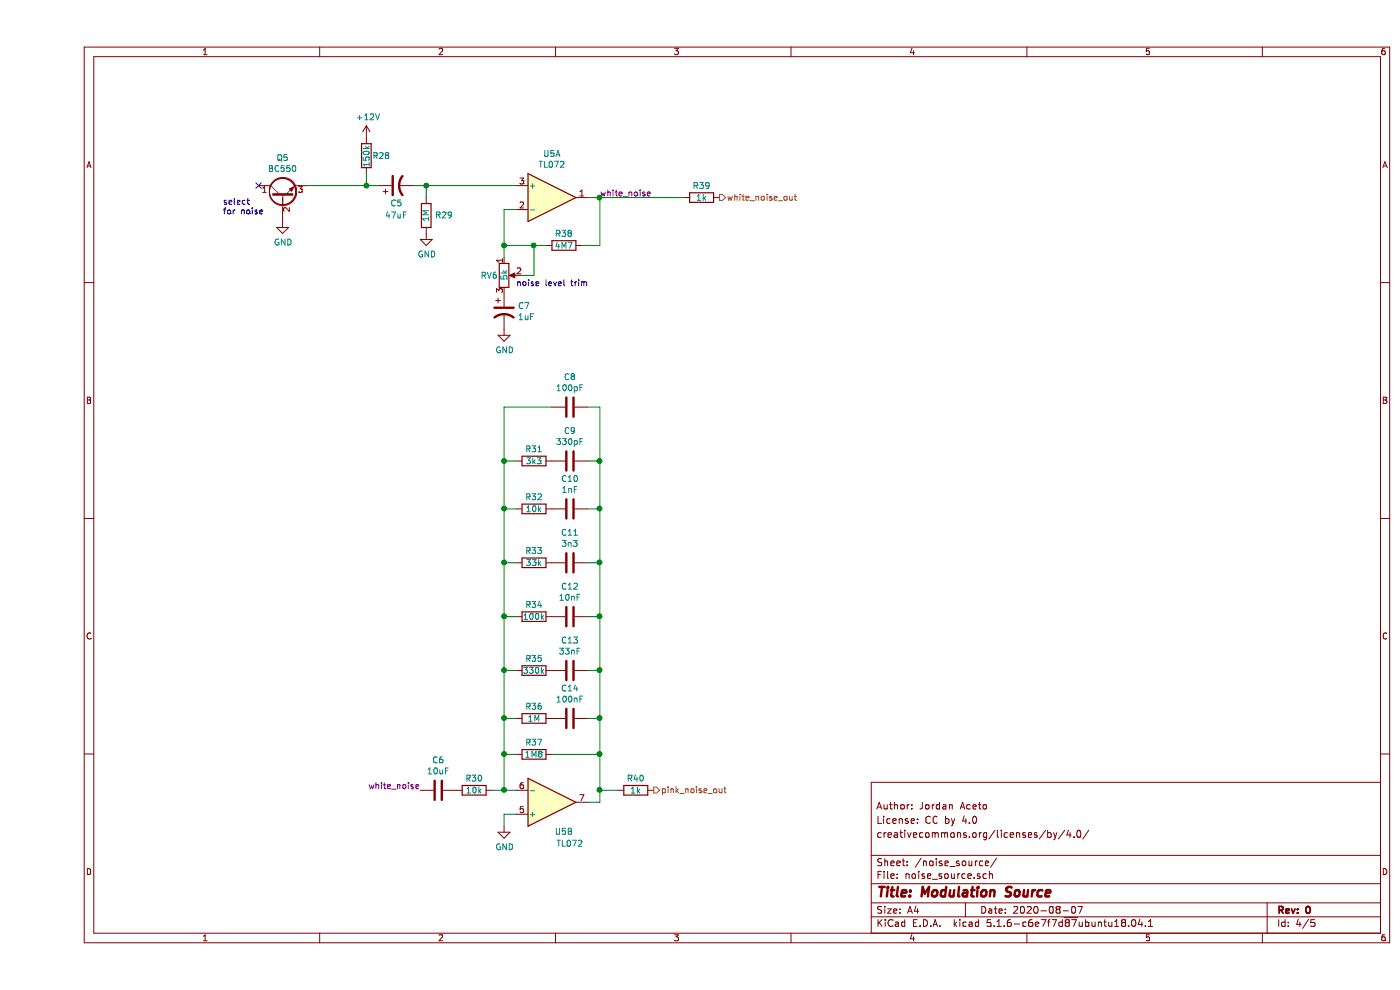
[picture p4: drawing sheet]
EESchema Schematic File Version 4
EELAYER 30 0
EELAYER END
$Descr A4 11693 8268
encoding utf-8
Sheet 4 5
Title "Modulation Source"
Date "2020-08-07"
Rev "0"
Comp ""
Comment1 "creativecommons.org/licenses/by/4.0/"
Comment2 "License: CC by 4.0"
Comment3 "Author: Jordan Aceto"
Comment4 ""
$EndDescr
$Comp
L Device:R R?
U 1 1
P 4400 2050
AR Path="/5F426DF7" Ref="R?"  Part="1" 
AR Path="/5F42106F/5F426DF7" Ref="R38"  Part="1" 
F 0 "R38" V 4300 2050 50  0000 C CNN
F 1 "4M7" V 4400 2050 50  0000 C CNN
F 2 "Resistor_SMD:R_0805_2012Metric_Pad1.15x1.40mm_HandSolder" V 4330 2050 50  0001 C CNN
F 3 "~" H 4400 2050 50  0001 C CNN
	1    4400 2050
	0    1    1    0   
$EndComp
$Comp
L Device:R_POT RV?
U 1 1
P 3900 2300
AR Path="/5F426DFD" Ref="RV?"  Part="1" 
AR Path="/5F42106F/5F426DFD" Ref="RV6"  Part="1" 
F 0 "RV6" H 3850 2300 50  0000 R CNN
F 1 "5k" V 3900 2350 50  0000 R CNN
F 2 "Potentiometer_THT:Potentiometer_Bourns_3296W_Vertical" H 3900 2300 50  0001 C CNN
F 3 "~" H 3900 2300 50  0001 C CNN
	1    3900 2300
	1    0    0    -1  
$EndComp
Wire Wire Line
	4550 2050 4700 2050
Wire Wire Line
	4700 2050 4700 1650
Wire Wire Line
	4700 1650 4600 1650
Wire Wire Line
	4000 1750 3900 1750
Wire Wire Line
	3900 1750 3900 2050
Wire Wire Line
	3900 2050 4150 2050
Wire Wire Line
	3900 2150 3900 2050
Connection ~ 3900 2050
$Comp
L Device:CP1 C?
U 1 1
P 3900 2600
AR Path="/5F426E0B" Ref="C?"  Part="1" 
AR Path="/5F42106F/5F426E0B" Ref="C7"  Part="1" 
F 0 "C7" H 4015 2646 50  0000 L CNN
F 1 "1uF" H 4015 2555 50  0000 L CNN
F 2 "Capacitor_SMD:C_0805_2012Metric_Pad1.15x1.40mm_HandSolder" H 3900 2600 50  0001 C CNN
F 3 "~" H 3900 2600 50  0001 C CNN
	1    3900 2600
	1    0    0    -1  
$EndComp
$Comp
L power:GND #PWR?
U 1 1
P 3900 2750
AR Path="/5F426E11" Ref="#PWR?"  Part="1" 
AR Path="/5F42106F/5F426E11" Ref="#PWR0132"  Part="1" 
F 0 "#PWR0132" H 3900 2500 50  0001 C CNN
F 1 "GND" H 3905 2577 50  0000 C CNN
F 2 "" H 3900 2750 50  0001 C CNN
F 3 "" H 3900 2750 50  0001 C CNN
	1    3900 2750
	1    0    0    -1  
$EndComp
$Comp
L Transistor_BJT:BC550 Q?
U 1 1
P 2050 1650
AR Path="/5F426E17" Ref="Q?"  Part="1" 
AR Path="/5F42106F/5F426E17" Ref="Q5"  Part="1" 
F 0 "Q5" V 2378 1650 50  0000 C CNN
F 1 "BC550" V 2287 1650 50  0000 C CNN
F 2 "Package_TO_SOT_THT:TO-92_Inline_Wide" H 2250 1575 50  0001 L CIN
F 3 "http://www.fairchildsemi.com/ds/BC/BC547.pdf" H 2050 1650 50  0001 L CNN
	1    2050 1650
	0    -1   -1   0   
$EndComp
$Comp
L Device:R R?
U 1 1
P 2750 1300
AR Path="/5F426E1D" Ref="R?"  Part="1" 
AR Path="/5F42106F/5F426E1D" Ref="R28"  Part="1" 
F 0 "R28" H 2800 1300 50  0000 L CNN
F 1 "150k" V 2750 1200 50  0000 L CNN
F 2 "Resistor_SMD:R_0805_2012Metric_Pad1.15x1.40mm_HandSolder" V 2680 1300 50  0001 C CNN
F 3 "~" H 2750 1300 50  0001 C CNN
	1    2750 1300
	1    0    0    -1  
$EndComp
$Comp
L Device:CP1 C?
U 1 1
P 3000 1550
AR Path="/5F426E23" Ref="C?"  Part="1" 
AR Path="/5F42106F/5F426E23" Ref="C5"  Part="1" 
F 0 "C5" V 2850 1550 50  0000 C CNN
F 1 "47uF" V 2750 1550 50  0000 C CNN
F 2 "Capacitor_SMD:C_0805_2012Metric_Pad1.15x1.40mm_HandSolder" H 3000 1550 50  0001 C CNN
F 3 "~" H 3000 1550 50  0001 C CNN
	1    3000 1550
	0    -1   -1   0   
$EndComp
Wire Wire Line
	2250 1550 2750 1550
Wire Wire Line
	2750 1450 2750 1550
Connection ~ 2750 1550
Wire Wire Line
	2750 1550 2850 1550
$Comp
L power:+12V #PWR?
U 1 1
P 2750 1150
AR Path="/5F426E2D" Ref="#PWR?"  Part="1" 
AR Path="/5F42106F/5F426E2D" Ref="#PWR0133"  Part="1" 
F 0 "#PWR0133" H 2750 1000 50  0001 C CNN
F 1 "+12V" H 2765 1323 50  0000 C CNN
F 2 "" H 2750 1150 50  0001 C CNN
F 3 "" H 2750 1150 50  0001 C CNN
	1    2750 1150
	1    0    0    -1  
$EndComp
$Comp
L power:GND #PWR?
U 1 1
P 2050 1850
AR Path="/5F426E33" Ref="#PWR?"  Part="1" 
AR Path="/5F42106F/5F426E33" Ref="#PWR0134"  Part="1" 
F 0 "#PWR0134" H 2050 1600 50  0001 C CNN
F 1 "GND" H 2055 1677 50  0000 C CNN
F 2 "" H 2050 1850 50  0001 C CNN
F 3 "" H 2050 1850 50  0001 C CNN
	1    2050 1850
	1    0    0    -1  
$EndComp
$Comp
L Device:R R?
U 1 1
P 3250 1800
AR Path="/5F426E39" Ref="R?"  Part="1" 
AR Path="/5F42106F/5F426E39" Ref="R29"  Part="1" 
F 0 "R29" H 3100 1800 50  0000 C CNN
F 1 "1M" V 3250 1800 50  0000 C CNN
F 2 "Resistor_SMD:R_0805_2012Metric_Pad1.15x1.40mm_HandSolder" V 3180 1800 50  0001 C CNN
F 3 "~" H 3250 1800 50  0001 C CNN
	1    3250 1800
	-1   0    0    1   
$EndComp
Wire Wire Line
	3250 1650 3250 1550
Wire Wire Line
	3250 1550 3150 1550
$Comp
L power:GND #PWR?
U 1 1
P 3250 1950
AR Path="/5F426E41" Ref="#PWR?"  Part="1" 
AR Path="/5F42106F/5F426E41" Ref="#PWR0135"  Part="1" 
F 0 "#PWR0135" H 3250 1700 50  0001 C CNN
F 1 "GND" H 3255 1777 50  0000 C CNN
F 2 "" H 3250 1950 50  0001 C CNN
F 3 "" H 3250 1950 50  0001 C CNN
	1    3250 1950
	1    0    0    -1  
$EndComp
Wire Wire Line
	4000 1550 3250 1550
Connection ~ 3250 1550
NoConn ~ 1850 1550
Wire Wire Line
	4050 2300 4150 2300
Wire Wire Line
	4150 2300 4150 2050
Connection ~ 4150 2050
Wire Wire Line
	4150 2050 4250 2050
Text Notes 4000 2400 0    50   ~ 0
noise level trim
$Comp
L Amplifier_Operational:TL072 U?
U 1 1
P 4300 1650
AR Path="/5F426E57" Ref="U?"  Part="1" 
AR Path="/5F42106F/5F426E57" Ref="U5"  Part="1" 
F 0 "U5" H 4300 2017 50  0000 C CNN
F 1 "TL072" H 4300 1926 50  0000 C CNN
F 2 "Package_SO:SOIC-8_3.9x4.9mm_P1.27mm" H 4300 1650 50  0001 C CNN
F 3 "http://www.ti.com/lit/ds/symlink/tl071.pdf" H 4300 1650 50  0001 C CNN
	1    4300 1650
	1    0    0    -1  
$EndComp
Text HLabel 5700 1650 2    50   Output ~ 0
white_noise_out
Text Notes 1550 1800 0    50   ~ 0
select\nfor noise
$Comp
L Device:R R?
U 1 1
P 5550 1650
AR Path="/5F31B715" Ref="R?"  Part="1" 
AR Path="/5F42106F/5F31B715" Ref="R39"  Part="1" 
F 0 "R39" V 5450 1650 50  0000 C CNN
F 1 "1k" V 5550 1650 50  0000 C CNN
F 2 "Resistor_SMD:R_0805_2012Metric_Pad1.15x1.40mm_HandSolder" V 5480 1650 50  0001 C CNN
F 3 "~" H 5550 1650 50  0001 C CNN
	1    5550 1650
	0    1    1    0   
$EndComp
Wire Wire Line
	5400 1650 4700 1650
Connection ~ 4700 1650
$Comp
L Device:R R36
U 1 1
P 4150 6000
F 0 "R36" V 4050 6000 50  0000 C CNN
F 1 "1M" V 4150 6000 50  0000 C CNN
F 2 "Resistor_SMD:R_0805_2012Metric_Pad1.15x1.40mm_HandSolder" V 4080 6000 50  0001 C CNN
F 3 "~" H 4150 6000 50  0001 C CNN
	1    4150 6000
	0    1    1    0   
$EndComp
$Comp
L Device:C C14
U 1 1
P 4450 6000
F 0 "C14" V 4198 6000 50  0000 C CNN
F 1 "100nF" V 4289 6000 50  0000 C CNN
F 2 "Capacitor_SMD:C_0805_2012Metric_Pad1.15x1.40mm_HandSolder" H 4488 5850 50  0001 C CNN
F 3 "~" H 4450 6000 50  0001 C CNN
	1    4450 6000
	0    1    1    0   
$EndComp
Wire Wire Line
	4000 6600 3900 6600
Wire Wire Line
	3900 6300 4000 6300
Wire Wire Line
	4600 6700 4700 6700
Wire Wire Line
	4700 6700 4700 6600
Wire Wire Line
	4700 6000 4600 6000
$Comp
L power:GND #PWR?
U 1 1
P 3900 6900
AR Path="/5F3F455B" Ref="#PWR?"  Part="1" 
AR Path="/5F42106F/5F3F455B" Ref="#PWR04"  Part="1" 
F 0 "#PWR04" H 3900 6650 50  0001 C CNN
F 1 "GND" H 3905 6727 50  0000 C CNN
F 2 "" H 3900 6900 50  0001 C CNN
F 3 "" H 3900 6900 50  0001 C CNN
	1    3900 6900
	1    0    0    -1  
$EndComp
Wire Wire Line
	3900 6900 3900 6800
Wire Wire Line
	3900 6800 4000 6800
$Comp
L Device:R R30
U 1 1
P 3650 6600
F 0 "R30" V 3550 6600 50  0000 C CNN
F 1 "10k" V 3650 6600 50  0000 C CNN
F 2 "Resistor_SMD:R_0805_2012Metric_Pad1.15x1.40mm_HandSolder" V 3580 6600 50  0001 C CNN
F 3 "~" H 3650 6600 50  0001 C CNN
	1    3650 6600
	0    1    1    0   
$EndComp
Wire Wire Line
	3800 6600 3900 6600
Connection ~ 3900 6600
$Comp
L Device:R R35
U 1 1
P 4150 5600
F 0 "R35" V 4050 5600 50  0000 C CNN
F 1 "330k" V 4150 5600 50  0000 C CNN
F 2 "Resistor_SMD:R_0805_2012Metric_Pad1.15x1.40mm_HandSolder" V 4080 5600 50  0001 C CNN
F 3 "~" H 4150 5600 50  0001 C CNN
	1    4150 5600
	0    1    1    0   
$EndComp
$Comp
L Device:C C13
U 1 1
P 4450 5600
F 0 "C13" V 4198 5600 50  0000 C CNN
F 1 "33nF" V 4289 5600 50  0000 C CNN
F 2 "Capacitor_SMD:C_0805_2012Metric_Pad1.15x1.40mm_HandSolder" H 4488 5450 50  0001 C CNN
F 3 "~" H 4450 5600 50  0001 C CNN
	1    4450 5600
	0    1    1    0   
$EndComp
Wire Wire Line
	4700 5600 4600 5600
$Comp
L Device:R R34
U 1 1
P 4150 5150
F 0 "R34" V 4050 5150 50  0000 C CNN
F 1 "100k" V 4150 5150 50  0000 C CNN
F 2 "Resistor_SMD:R_0805_2012Metric_Pad1.15x1.40mm_HandSolder" V 4080 5150 50  0001 C CNN
F 3 "~" H 4150 5150 50  0001 C CNN
	1    4150 5150
	0    1    1    0   
$EndComp
$Comp
L Device:C C12
U 1 1
P 4450 5150
F 0 "C12" V 4198 5150 50  0000 C CNN
F 1 "10nF" V 4289 5150 50  0000 C CNN
F 2 "Capacitor_SMD:C_0805_2012Metric_Pad1.15x1.40mm_HandSolder" H 4488 5000 50  0001 C CNN
F 3 "~" H 4450 5150 50  0001 C CNN
	1    4450 5150
	0    1    1    0   
$EndComp
Wire Wire Line
	4700 5150 4600 5150
$Comp
L Device:R R33
U 1 1
P 4150 4700
F 0 "R33" V 4050 4700 50  0000 C CNN
F 1 "33k" V 4150 4700 50  0000 C CNN
F 2 "Resistor_SMD:R_0805_2012Metric_Pad1.15x1.40mm_HandSolder" V 4080 4700 50  0001 C CNN
F 3 "~" H 4150 4700 50  0001 C CNN
	1    4150 4700
	0    1    1    0   
$EndComp
$Comp
L Device:C C11
U 1 1
P 4450 4700
F 0 "C11" V 4198 4700 50  0000 C CNN
F 1 "3n3" V 4289 4700 50  0000 C CNN
F 2 "Capacitor_SMD:C_0805_2012Metric_Pad1.15x1.40mm_HandSolder" H 4488 4550 50  0001 C CNN
F 3 "~" H 4450 4700 50  0001 C CNN
	1    4450 4700
	0    1    1    0   
$EndComp
Wire Wire Line
	4700 4700 4600 4700
$Comp
L Device:R R32
U 1 1
P 4150 4250
F 0 "R32" V 4050 4250 50  0000 C CNN
F 1 "10k" V 4150 4250 50  0000 C CNN
F 2 "Resistor_SMD:R_0805_2012Metric_Pad1.15x1.40mm_HandSolder" V 4080 4250 50  0001 C CNN
F 3 "~" H 4150 4250 50  0001 C CNN
	1    4150 4250
	0    1    1    0   
$EndComp
$Comp
L Device:C C10
U 1 1
P 4450 4250
F 0 "C10" V 4198 4250 50  0000 C CNN
F 1 "1nF" V 4289 4250 50  0000 C CNN
F 2 "Capacitor_SMD:C_0805_2012Metric_Pad1.15x1.40mm_HandSolder" H 4488 4100 50  0001 C CNN
F 3 "~" H 4450 4250 50  0001 C CNN
	1    4450 4250
	0    1    1    0   
$EndComp
Wire Wire Line
	4700 4250 4600 4250
$Comp
L Device:R R31
U 1 1
P 4150 3850
F 0 "R31" V 4050 3850 50  0000 C CNN
F 1 "3k3" V 4150 3850 50  0000 C CNN
F 2 "Resistor_SMD:R_0805_2012Metric_Pad1.15x1.40mm_HandSolder" V 4080 3850 50  0001 C CNN
F 3 "~" H 4150 3850 50  0001 C CNN
	1    4150 3850
	0    1    1    0   
$EndComp
$Comp
L Device:C C9
U 1 1
P 4450 3850
F 0 "C9" V 4198 3850 50  0000 C CNN
F 1 "330pF" V 4289 3850 50  0000 C CNN
F 2 "Capacitor_SMD:C_0805_2012Metric_Pad1.15x1.40mm_HandSolder" H 4488 3700 50  0001 C CNN
F 3 "~" H 4450 3850 50  0001 C CNN
	1    4450 3850
	0    1    1    0   
$EndComp
Wire Wire Line
	4700 3850 4600 3850
$Comp
L Device:R R37
U 1 1
P 4150 6300
F 0 "R37" V 4050 6300 50  0000 C CNN
F 1 "1M8" V 4150 6300 50  0000 C CNN
F 2 "Resistor_SMD:R_0805_2012Metric_Pad1.15x1.40mm_HandSolder" V 4080 6300 50  0001 C CNN
F 3 "~" H 4150 6300 50  0001 C CNN
	1    4150 6300
	0    1    1    0   
$EndComp
Wire Wire Line
	4300 6300 4700 6300
$Comp
L Device:C C8
U 1 1
P 4450 3400
F 0 "C8" V 4198 3400 50  0000 C CNN
F 1 "100pF" V 4289 3400 50  0000 C CNN
F 2 "Capacitor_SMD:C_0805_2012Metric_Pad1.15x1.40mm_HandSolder" H 4488 3250 50  0001 C CNN
F 3 "~" H 4450 3400 50  0001 C CNN
	1    4450 3400
	0    1    1    0   
$EndComp
Wire Wire Line
	4600 3400 4700 3400
Wire Wire Line
	4700 3400 4700 3850
Wire Wire Line
	4700 3850 4700 4250
Connection ~ 4700 3850
Wire Wire Line
	4700 4250 4700 4700
Connection ~ 4700 4250
Wire Wire Line
	4700 4700 4700 5150
Connection ~ 4700 4700
Wire Wire Line
	4700 5150 4700 5600
Connection ~ 4700 5150
Wire Wire Line
	4700 5600 4700 6000
Connection ~ 4700 5600
Wire Wire Line
	4700 6000 4700 6300
Connection ~ 4700 6000
Connection ~ 4700 6300
Wire Wire Line
	3900 3400 4300 3400
Wire Wire Line
	3900 3400 3900 3850
Connection ~ 3900 6300
Wire Wire Line
	3900 6300 3900 6600
Wire Wire Line
	4000 3850 3900 3850
Connection ~ 3900 3850
Wire Wire Line
	3900 3850 3900 4250
Wire Wire Line
	4000 4250 3900 4250
Connection ~ 3900 4250
Wire Wire Line
	3900 4250 3900 4700
Wire Wire Line
	4000 4700 3900 4700
Connection ~ 3900 4700
Wire Wire Line
	3900 4700 3900 5150
Wire Wire Line
	4000 5150 3900 5150
Connection ~ 3900 5150
Wire Wire Line
	3900 5150 3900 5600
Wire Wire Line
	4000 5600 3900 5600
Connection ~ 3900 5600
Wire Wire Line
	3900 5600 3900 6000
Wire Wire Line
	4000 6000 3900 6000
Connection ~ 3900 6000
Wire Wire Line
	3900 6000 3900 6300
$Comp
L Device:C C6
U 1 1
P 3350 6600
F 0 "C6" V 3098 6600 50  0000 C CNN
F 1 "10uF" V 3189 6600 50  0000 C CNN
F 2 "Capacitor_SMD:C_0805_2012Metric_Pad1.15x1.40mm_HandSolder" H 3388 6450 50  0001 C CNN
F 3 "~" H 3350 6600 50  0001 C CNN
	1    3350 6600
	0    1    1    0   
$EndComp
Wire Wire Line
	4850 6600 4700 6600
Connection ~ 4700 6600
Wire Wire Line
	4700 6600 4700 6300
Text Label 4700 1650 0    50   ~ 0
white_noise
Text Label 3200 6600 2    50   ~ 0
white_noise
Text HLabel 5150 6600 2    50   Output ~ 0
pink_noise_out
$Comp
L Amplifier_Operational:TL072 U5
U 2 1
P 4300 6700
F 0 "U5" H 4400 6950 50  0000 C CNN
F 1 "TL072" H 4450 7050 50  0000 C CNN
F 2 "Package_SO:SOIC-8_3.9x4.9mm_P1.27mm" H 4300 6700 50  0001 C CNN
F 3 "http://www.ti.com/lit/ds/symlink/tl071.pdf" H 4300 6700 50  0001 C CNN
	2    4300 6700
	1    0    0    1   
$EndComp
$Comp
L Device:R R?
U 1 1
P 5000 6600
AR Path="/5F584F4C" Ref="R?"  Part="1" 
AR Path="/5F42106F/5F584F4C" Ref="R40"  Part="1" 
F 0 "R40" V 4900 6600 50  0000 C CNN
F 1 "1k" V 5000 6600 50  0000 C CNN
F 2 "Resistor_SMD:R_0805_2012Metric_Pad1.15x1.40mm_HandSolder" V 4930 6600 50  0001 C CNN
F 3 "~" H 5000 6600 50  0001 C CNN
	1    5000 6600
	0    1    1    0   
$EndComp
$EndSCHEMATC
